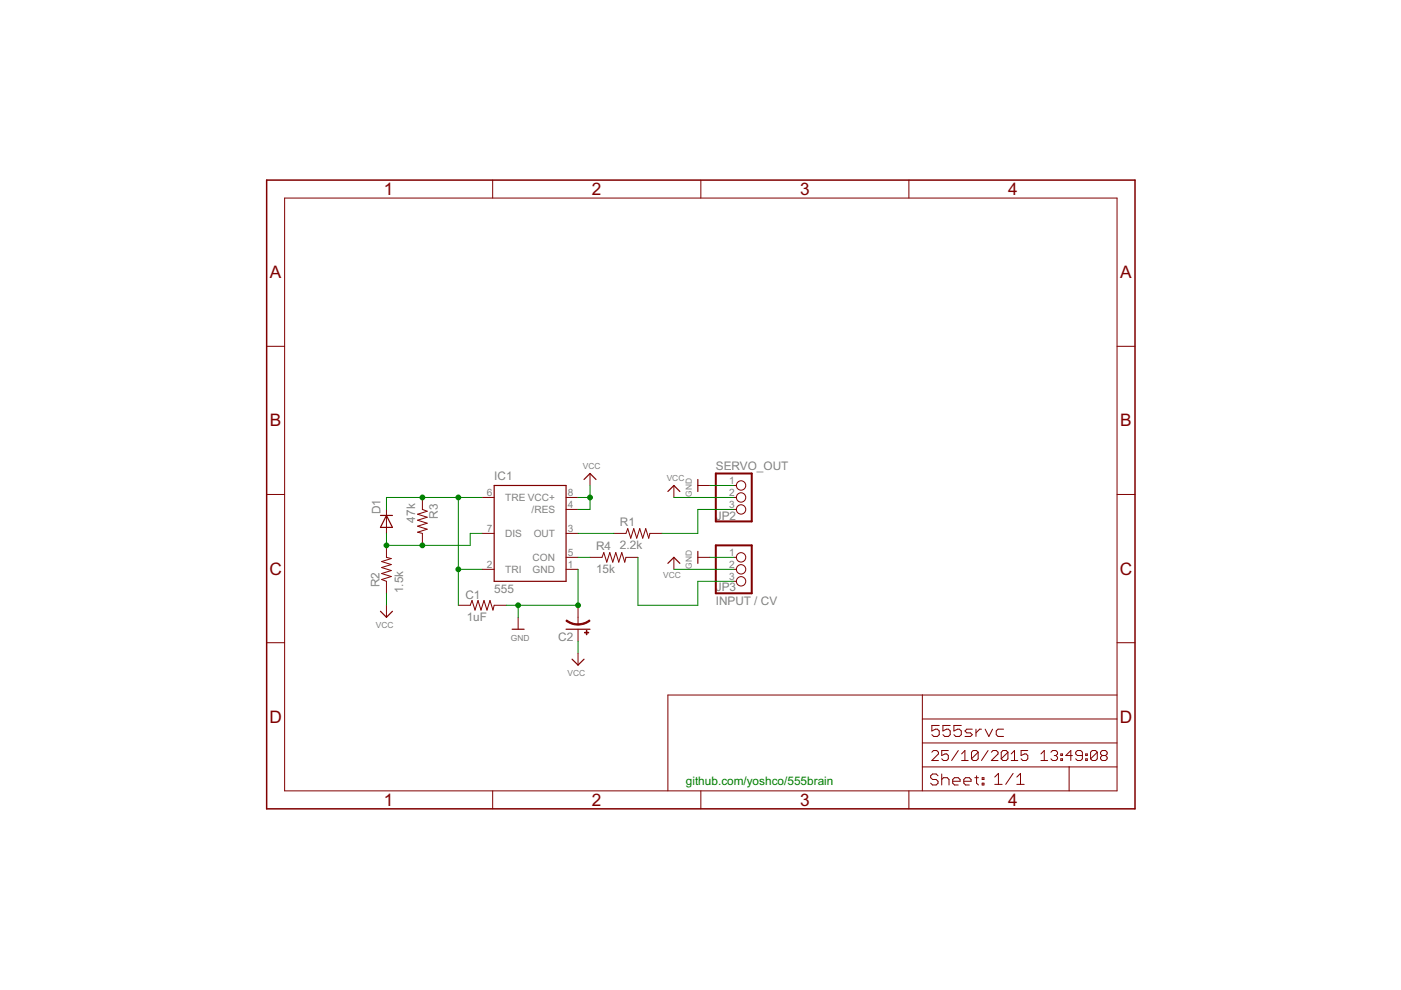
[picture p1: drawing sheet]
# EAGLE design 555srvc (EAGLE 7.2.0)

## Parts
C1  1uF  RESISTOR0805-RES  [0805]
C2  CPOL-USE5-6  [E5-6]
D1  DIODESOD-123  [SOD-123]
IC1  555  NE555D  [SO08]
JP2  SERVO_OUT  PINHD-1X3CB  [1X03-CLEANBIG]
JP3  INPUT / CV  PINHD-1X3CB  [1X03-CLEANBIG]
R1  2.2k  RESISTOR0805-RES  [0805]
R2  1.5k  RESISTOR0805-RES  [0805]
R3  47k  RESISTOR0805-RES  [0805]
R4  15k  RESISTOR0805-RES  [0805]

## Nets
GND: C1.2 C2.- IC1.1(GND) JP2.1 JP3.1
INPUT: JP3.3 R4.2
N$1: C1.1 D1.C IC1.2(TRI) IC1.6(TRE) R3.1
N$2: D1.A IC1.7(DIS) R2.2 R3.2
N$4: IC1.5(CON) R4.1
N$5: IC1.3(OUT) R1.1
SERVO_OUT: JP2.3 R1.2
VCC: C2.+ IC1.4(/RES) IC1.8(VCC+) JP2.2 JP3.2 R2.1

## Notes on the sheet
- github.com/yoshco/555brain
